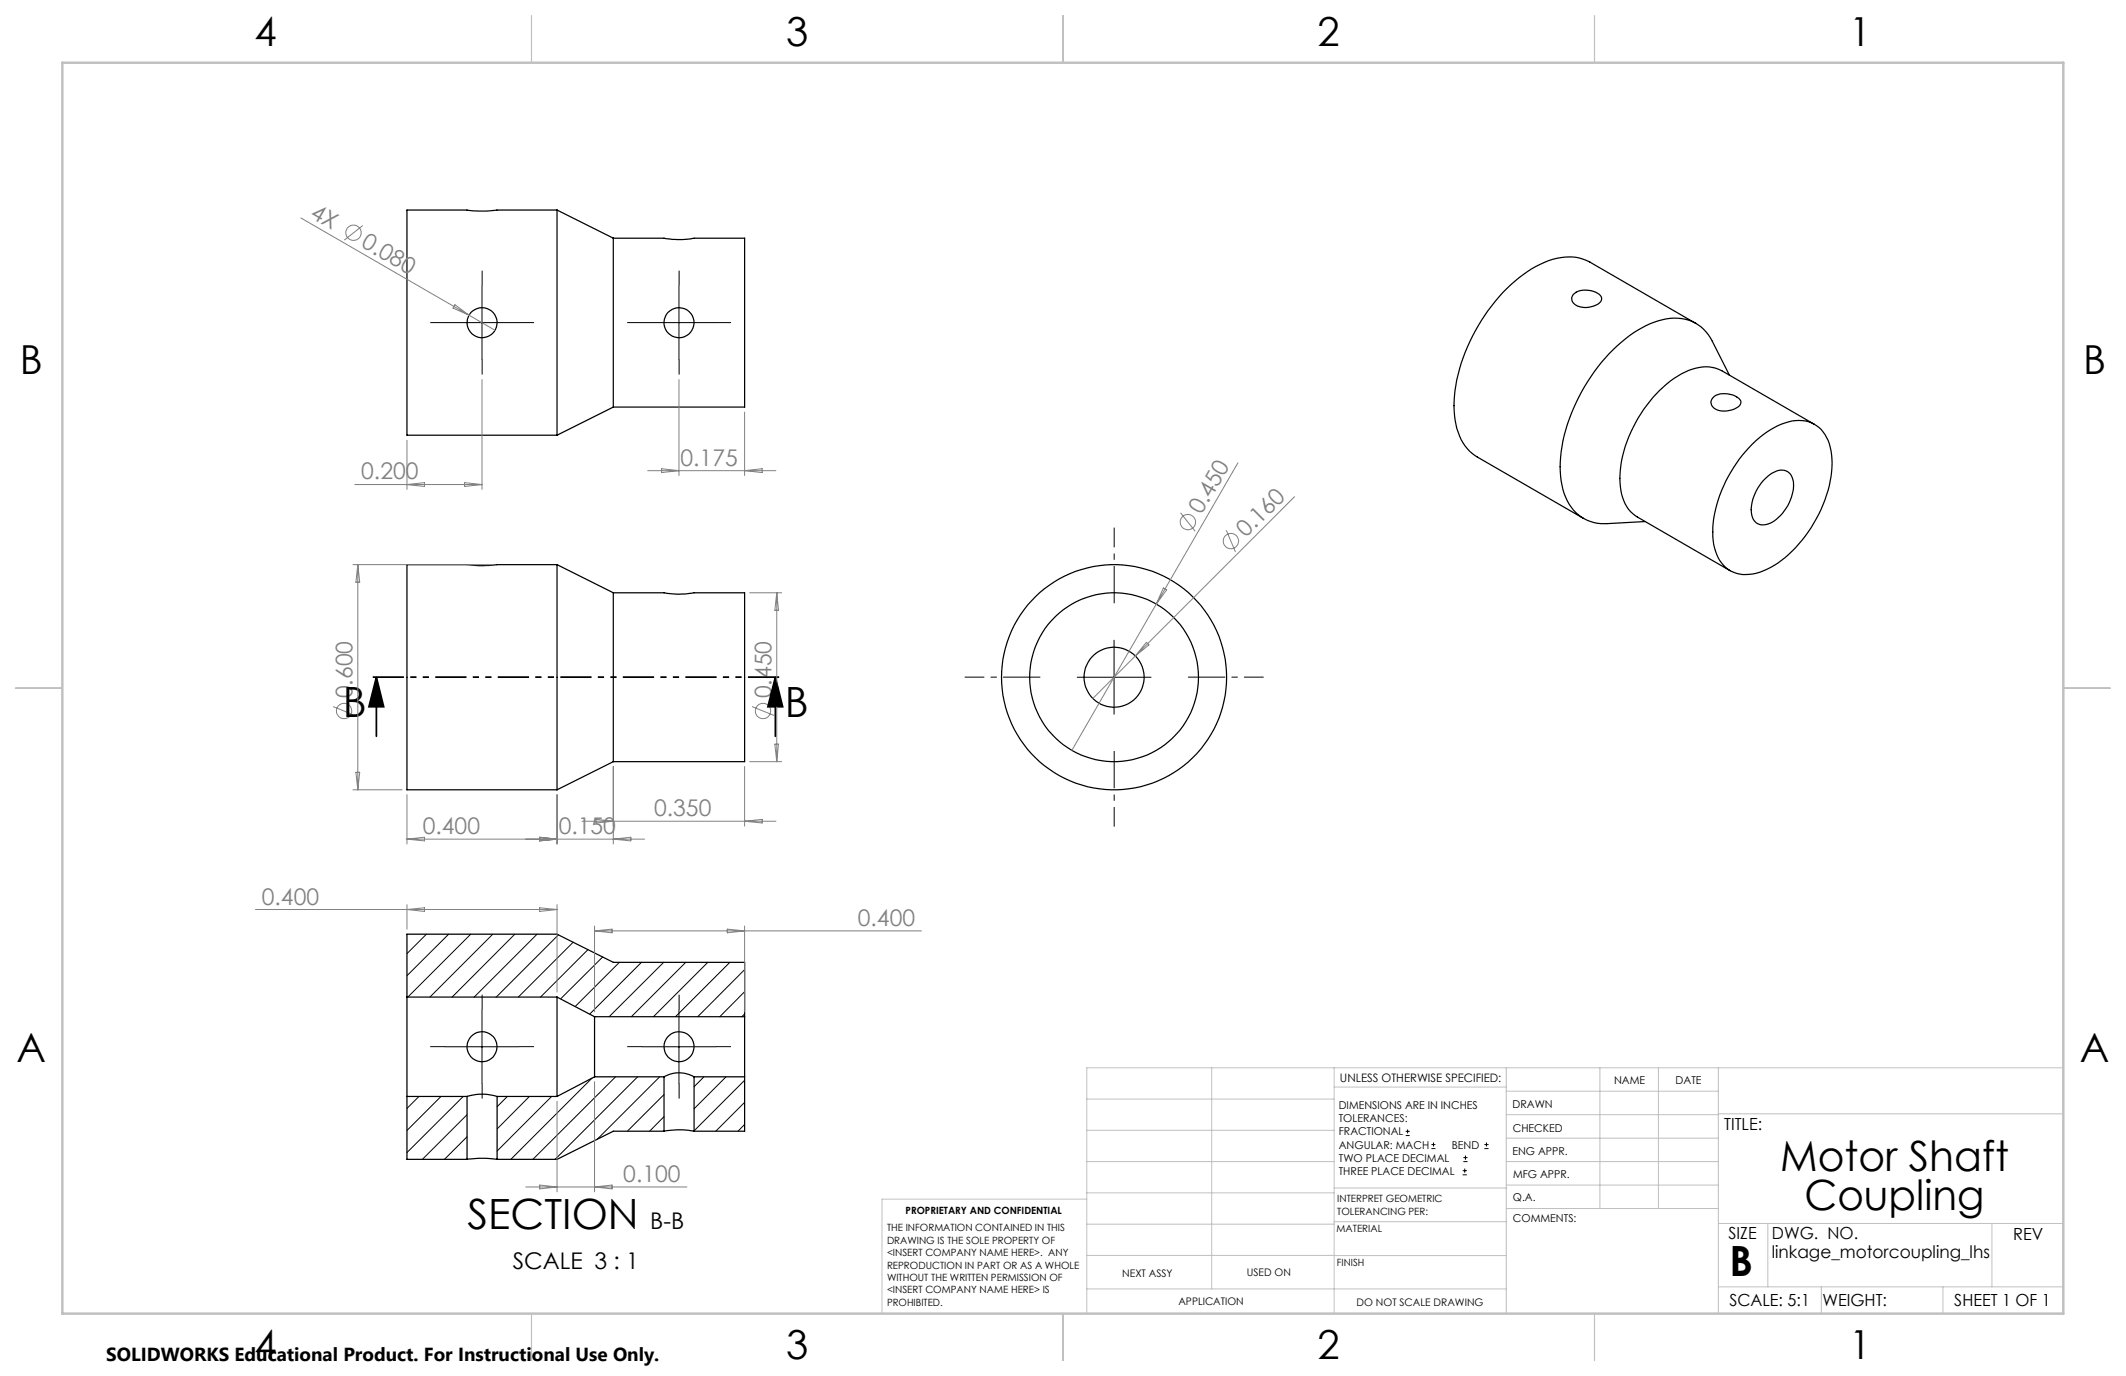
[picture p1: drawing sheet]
<svg xmlns="http://www.w3.org/2000/svg" width="432mm" height="279mm" viewBox="0 0 432 279" stroke-linecap="round" stroke-linejoin="round" font-family="sans-serif">
<g fill="none" stroke="#000" stroke-width=".25">
<path d="M113.1 42.7h-12.2a21.8 21.8 0 0 1-6 0h-12.2v45.7h30.4M113.1 42.7v45.7M113.1 42.7l11.5 5.7M124.6 48.4v34.3M124.6 48.4h10.3a16.6 16.6 0 0 0 6.1 0h10.2v34.3h-26.6M319.5 59.8a4.2 4.2 0 0 1 4.9-.3 1.18 1.18 0 0 1 .9 1.1 1.18 1.18 0 0 1-.8 1.2 4.1 4.1 0 0 1-5.1-.4 1.32 1.32 0 0 1 .1-1.6zM344.5 65.7l-21.6-12.5a10.7 10.7 0 0 0-10.1 .5 32.6 32.6 0 0 0-14.3 15.7 28.5 28.5 0 0 0-3 15.8 10 10 0 0 0 4.6 7.6l21.5 12.5M351.3 76.2l-3.5-6.9a8.3 8.3 0 0 0-10.1-4.4 23.3 23.3 0 0 0-11.7 7.9 36.5 36.5 0 0 0-9.1 21 13.3 13.3 0 0 0 3.2 10.3 8.3 8.3 0 0 0 6.3 2.2l7.7-.4M124.6 82.7l-11.5 5.7M348.2 80.5a4.4 4.4 0 0 1 5.4 .9v.2a2.31 2.31 0 0 1-2.3 1.7 2.91 2.91 0 0 1-3.7-1.3 1.41 1.41 0 0 1 .6-1.5zM356 90.1a15.3 15.3 0 0 1 8.7-4.7 6.4 6.4 0 0 1 7 5.4 20.1 20.1 0 0 1-1.8 12.6 26.2 26.2 0 0 1-10.3 11.8 8.4 8.4 0 0 1-8.6 .4 8.9 8.9 0 0 1-3.1-7.6 27.1 27.1 0 0 1 8.1-17.9zM358.1 97.6a5.2 5.2 0 0 1 4.3-2.1 2.83 2.83 0 0 1 1.9 3.3 9.4 9.4 0 0 1-4.9 7.5 2.46 2.46 0 0 1-3.7-2.3 9.3 9.3 0 0 1 2.4-6.4z"/>
<path d="M368.5 86.2l-18.8-10.9a7.8 7.8 0 0 0-7.5 .3 25.3 25.3 0 0 0-11.8 14.1 17.4 17.4 0 0 0-.6 12l1 1.8 1.4 1.2 19.2 11.2M113.1 114.7h-12.2a21.8 21.8 0 0 1-6 0h-12.2v45.7h30.4M113.1 114.7v45.7M113.1 114.7l11.5 5.7M124.6 120.4v34.3M124.6 120.4h10.3a16.6 16.6 0 0 0 6.1 0h10.2v34.3h-26.6M124.6 154.7l-11.5 5.7M82.7 202.5v20.1M82.7 202.5h30.4M82.7 202.5v-12.8h30.4l11.5 5.7h26.6v11M113.1 202.5v20.1M113.1 202.5l7.7 3.9"/>
<path d="M120.8 206.4v12.3M120.8 218.7h14.1M120.8 206.4h30.4M120.8 218.7l-7.7 3.9M134.9 218.7a6.1 6.1 0 0 1 6.1 0M134.9 218.7v11M141 218.7v11M141 218.7h10.2M151.2 206.4v12.3M151.2 218.7v11h-10.2M82.7 222.6h12.2M82.7 222.6v12.8h12.2"/>
<path d="M94.9 222.6a10.4 10.4 0 0 1 6.1 0M94.9 235.4a22 22 0 0 1 6.1 0M94.9 222.6v12.8M101 222.6v12.8M101 222.6h12.1M134.9 229.7a16.6 16.6 0 0 1 6.1 0M134.9 229.7h-10.3l-11.5 5.7h-12.1"/>
<circle cx="97.9" cy="65.5" r="3.1"/>
<circle cx="137.9" cy="65.5" r="3"/>
<circle cx="226.3" cy="137.5" r="6.1"/>
<circle cx="226.3" cy="137.5" r="22.9"/>
<circle cx="226.3" cy="137.5" r="17.1"/>
<circle cx="97.9" cy="212.5" r="3"/>
<circle cx="137.9" cy="212.5" r="3.1"/>
</g>
<g fill="none" stroke="#000" stroke-width=".2">
<path d="M97.9 58v15M137.9 58v15M90.4 65.5h15M130.4 65.5h15M218.8 137.5h15M226.3 130v15M86.6 189.7l-3.9 3.9M91.1 189.7l-8.4 8.4M95.6 189.7l-12.8 12.8M100.1 189.7l-12.8 12.8M104.6 189.7l-12.8 12.8M109.1 189.7l-12.8 12.8"/>
<path d="M113.4 189.8l-12.6 12.7M116.4 191.3l-11.1 11.2M119.4 192.8l-9.6 9.7M122.4 194.3l-8.5 8.5M125.8 195.4l-9 9M130.3 195.4l-10.5 10.5M134.8 195.4l-11.1 11M139.3 195.4l-11.1 11M143.8 195.4l-11.1 11M148.2 195.4l-11 11M151.2 196.9l-9.5 9.5M90.4 212.5h15"/>
<path d="M97.9 205v15M120.3 218.9l-16.5 16.5M125 218.7l-16.8 16.7M129.5 218.7l-16.8 16.7M130.4 212.5h15M134 218.7l-12.7 12.6M137.9 205v15M143 218.7l-2 2M147.5 218.7l-6.5 6.4M151.2 205.9l-.5 .5M151.2 219.4l-10.2 10.2M151.2 201.4l-5 5"/>
<path d="M85.1 222.6l-2.4 2.5M89.6 222.6l-6.9 7M94.1 222.6l-11.4 11.4M94.9 230.8l-4.6 4.6M94.9 226.3l-9.1 9.1M94.9 235.3l-.1 .1M103 222.6l-2 2.1M107.5 222.6l-6.5 6.6M112 222.6l-11 11.1M134.9 222.2l-7.5 7.5M134.9 226.7l-3 3M151.2 223.8l-5.8 5.9"/>
<path d="M151.2 228.3l-1.3 1.4M285.5 230.6h.8M285.5 229.7h.8M285.9 229.3v.9M290.7 233.2h.8M290.7 232.4h.8M291.1 232v.8M297.1 238.5h.8M297.1 237.7h.8M297.2 235.9h.9M297.2 235.1h.9M297.5 237.3v.8"/>
<path d="M297.6 234.6v.9M301.5 233.2h.8M301.5 232.4h.8M301.9 232v.8"/>
</g>
<g fill="none" stroke="#808080" stroke-width=".2">
<path d="M61.1 44.3l39.4 22.8M73.7 45.8l-3.8 3M92.4 61.9l2.8 2.1-3.2-1.5zM97.9 77.1v22.3M137.9 77.1v19.5M72.1 98.4h25.8M82.7 89.4v10M82.7 98.4l3.5-.4v.8zM94.4 98l3.5 .4-3.5 .4zM131.6 95.6h26M134.4 95.2l3.5 .4-3.5 .4zM151.2 83.7v12.9"/>
<path d="M151.2 95.6l3.6-.4v.8zM251.4 94l-16.6 28.7M71.7 114.7h28.2M72.7 114.7v45.7M72.7 114.7l.4 3.5h-.8zM236.3 119.4l.7 .4-2.2 2.9zM239.8 104.1l2.9 3.8M249.1 107.7l1.8 4.4M262.9 100.9l-40.9 40.9M152.3 120.4h6.4M157.8 120.4v34.3M157.8 120.4l.3 3.5h-.7z"/>
<path d="M232.8 130.4l.6 .6-2.8 2.2zM234.8 122.7l-17.1 29.7M67.7 143.5l4.4 1.8M72.3 156.8h.8l-.4 3.6zM124.6 155.6v15.8M151.2 155.6v12.1M152.3 154.7h6.4M152.8 143.5l4.4 1.8M157.4 151.1h.7l-.3 3.6zM71.7 160.4h10M82.7 170.4h48.2M82.7 161.4v10"/>
<path d="M82.7 170.4l3.5-.4v.7zM109.6 170l3.5 .4-3.5 .3zM113.1 161.4v10M118.2 166.8h39.4M121 166.4l3.6 .4-3.6 .3zM124.6 170.4l3.5-.4v.7zM151.2 166.8l3.6-.4v.7zM51.9 184.7h61.2M82.7 183.7v5M82.7 184.7l3.5-.4v.8zM109.6 184.3l3.5 .4-3.5 .4zM113.1 183.7v17.7"/>
<path d="M120.8 188v17.5M120.8 189l3.5-.3v.7zM120.8 189h66.3M147.7 188.7l3.5 .3-3.5 .4zM151.2 188v17.5M120.8 219.6v22.4M113.1 223.6v18.4M106.8 241h32.7M109.6 240.6l3.5 .4-3.5 .4zM120.8 241l3.5-.4v.8z"/>
<circle cx="71.8" cy="47.3" r="1.56"/>
<circle cx="241.3" cy="106" r="1.56"/>
<circle cx="250" cy="109.9" r="1.57"/>
<circle cx="69.9" cy="144.4" r="1.56"/>
<circle cx="155" cy="144.4" r="1.55"/>
</g>
<path d="M76.4 137.5l1.5 6h-3zM76.4 137.5v12M157.5 137.5l1.5 6h-3zM157.5 137.5v12" fill="none" stroke="#000" stroke-width=".35"/>
<g fill="none" stroke="#000" stroke-width=".2" stroke-dasharray="15.2 1.3 1.3 1.3" stroke-linecap="butt">
<path d="M97.9 58v-3M137.9 58v-3M90.4 65.5h-3M97.9 73v3.1M105.4 65.5h3.1M130.4 65.5h-3M137.9 73v3.1M145.4 65.5h3.1M90.4 212.5h-3M97.9 205v-3M105.4 212.5h3.1M130.4 212.5h-3"/>
<path d="M137.9 205v-3M145.4 212.5h3.1M97.9 220v3.1M137.9 220v3.1"/>
</g>
<path d="M211.3 137.5h-15.4M226.3 122.5v-15.4M241.3 137.5h15.4M226.3 152.5v15.4" fill="none" stroke="#000" stroke-width=".2" stroke-dasharray="15.2 1.3 1.3 1.3" stroke-dashoffset="7.7" stroke-linecap="butt"/>
<path d="M159.5 137.5h-85" fill="none" stroke="#000" stroke-width=".35" stroke-dasharray="6.3 1.3 1.3 1.3 1.3 1.3" stroke-dashoffset="-1.2" stroke-linecap="butt"/>
<g fill="none" stroke="#c0c0c0" stroke-width=".2">
<path d="M246.1 216.8v44.9M271 216.8v49.9M305.9 216.8v49.9M324.9 216.8v28.6M336.8 216.8v28.6M349 216.8v49.9M419.1 216.8h-198.4v49.9M220.7 235.9h50.3M220.7 229.5h50.3M220.7 223.2h50.3M271 220.7h34.9M305.9 231.1h43.1"/>
<path d="M305.9 226.3h43.1M305.9 221.6h43.1M305.9 235.9h43.1M349 226.2h70.1M220.7 248.6h50.3M220.7 242.2h50.3M220.7 254.9h50.3M220.7 243.5h-41.6v23.2M271 255h34.9M271 248.1h35M271 241.2h35M305.9 240.6h43.1"/>
<path d="M306 245.4h43M349 248.4h70.1M359.1 248.4v12.9M404.6 248.4v12.9M220.7 261.7h85.2M349 261.3h70.1M369.9 261.3v5.4M394.6 261.3v5.4"/>
</g>
<path d="M107.9 3.2v9.5M215.9 3.2v9.5M323.8 3.2v9.5M3.1 139.7h9.6M419.1 139.7h9.5M107.9 266.7v9.6M215.9 266.7v9.6M323.8 266.7v9.6" fill="none" stroke="#c0c0c0" stroke-width=".25"/>
<path d="M12.7 12.7h406.4v254h-406.4z" fill="none" stroke="#c0c0c0" stroke-width=".5"/>
<path d="M157.5 137.5l1.5 6h-3zM76.4 137.5l1.5 6h-3z" fill="#000"/>
<g font-size="8.5">
<text x="69.7" y="145.7">B</text>
<text x="159.4" y="145.7">B</text>
<text x="361.6" y="237.7">Motor Shaft</text>
<text x="366.5" y="245.8">Coupling</text>
<text x="95" y="249.5">SECTION</text>
<text x="351.3" y="259">B</text>
</g>
<g font-size="8.1">
<text x="51.7" y="9.3">4</text>
<text x="159.7" y="9.3">3</text>
<text x="267.6" y="9.3">2</text>
<text x="375.6" y="9.3">1</text>
<text x="4" y="76">B</text>
<text x="423.1" y="76">B</text>
<text x="3.3" y="215.7">A</text>
<text x="422.4" y="215.7">A</text>
<text x="51.7" y="276">4</text>
<text x="159.7" y="276">3</text>
<text x="267.6" y="276">2</text>
<text x="375.6" y="276">1</text>
</g>
<g font-size="4.7" fill="#808080">
<text x="62.8" y="44" transform="rotate(30 62.8 44)">4X</text>
<text x="73.2" y="50" transform="rotate(30 73.2 50)">0.080</text>
<text x="138.2" y="94.5">0.175</text>
<text x="73.4" y="97.4">0.200</text>
<text x="244" y="104.6" transform="rotate(-60 244 104.6)">0.450</text>
<text x="253" y="109.2" transform="rotate(-45 253 109.2)">0.160</text>
<text x="71.6" y="141.8" transform="rotate(-90 71.6 141.8)">0.600</text>
<text x="156.7" y="141.8" transform="rotate(-90 156.7 141.8)">0.450</text>
<text x="132.9" y="165.7">0.350</text>
<text x="85.9" y="169.3">0.400</text>
<text x="113.5" y="169.3">0.150</text>
<text x="53.2" y="183.7">0.400</text>
<text x="174.2" y="188">0.400</text>
<text x="126.6" y="240">0.100</text>
</g>
<g font-size="4.7">
<text x="132.1" y="249.5">B-B</text>
<text x="104.2" y="257.7">SCALE 3 : 1</text>
</g>
<text font-size="3.8" x="21.6" y="276.3">SOLIDWORKS Educational Product. For Instructional Use Only.</text>
<text font-size="3.5" x="359.9" y="255.4">linkage_motorcoupling_lhs</text>
<g font-size="3.4">
<text x="350.2" y="229.5">TITLE:</text>
<text x="351.1" y="251.6">SIZE</text>
<text x="359.9" y="251.6">DWG. NO.</text>
<text x="408.9" y="251.7">REV</text>
<text x="351.2" y="265.2">SCALE: 5:1</text>
<text x="370.1" y="265.3">WEIGHT:</text>
<text x="396.9" y="265.2">SHEET 1 OF 1</text>
</g>
<text font-size="2.4" x="272.2" y="219.7">UNLESS OTHERWISE SPECIFIED:</text>
<g font-size="2.2">
<text x="327.8" y="220.1">NAME</text>
<text x="340.3" y="220.2">DATE</text>
<text x="271.9" y="225.3">DIMENSIONS ARE IN INCHES</text>
<text x="271.9" y="227.9">TOLERANCES:</text>
<text x="307.2" y="224.9">DRAWN</text>
<text x="271.9" y="230.6">FRACTIONAL</text>
<text x="271.9" y="233.2">ANGULAR: MACH</text>
<text x="294.9" y="233.2">BEND</text>
<text x="307.3" y="229.8">CHECKED</text>
<text x="271.9" y="235.9">TWO PLACE DECIMAL</text>
<text x="271.9" y="238.5">THREE PLACE DECIMAL</text>
<text x="307.2" y="234.4">ENG APPR.</text>
<text x="307.3" y="239.2">MFG APPR.</text>
<text x="307.3" y="243.9">Q.A.</text>
<text x="307.3" y="248.1">COMMENTS:</text>
</g>
<g font-size="2.1">
<text x="227.9" y="259.2">NEXT ASSY</text>
<text x="253.3" y="259.2">USED ON</text>
<text x="239.3" y="265">APPLICATION</text>
<text x="275.5" y="265.1">DO NOT SCALE DRAWING</text>
</g>
<g font-size="2">
<text x="271.6" y="244.1">INTERPRET GEOMETRIC</text>
<text x="180.2" y="250">THE INFORMATION CONTAINED IN THIS</text>
<text x="183.9" y="246.4">PROPRIETARY AND CONFIDENTIAL</text>
<text x="271.5" y="250.2">MATERIAL</text>
<text x="271.6" y="246.6">TOLERANCING PER:</text>
<text x="180.2" y="252.5">DRAWING IS THE SOLE PROPERTY OF</text>
<text x="180.2" y="255.1">&lt;INSERT COMPANY NAME HERE&gt;. ANY</text>
<text x="180.2" y="257.6">REPRODUCTION IN PART OR AS A WHOLE</text>
<text x="271.5" y="257">FINISH</text>
<text x="180.2" y="260.1">WITHOUT THE WRITTEN PERMISSION OF</text>
<text x="180.2" y="262.6">&lt;INSERT COMPANY NAME HERE&gt; IS</text>
<text x="180.2" y="265.2">PROHIBITED.</text>
</g>
</svg>
